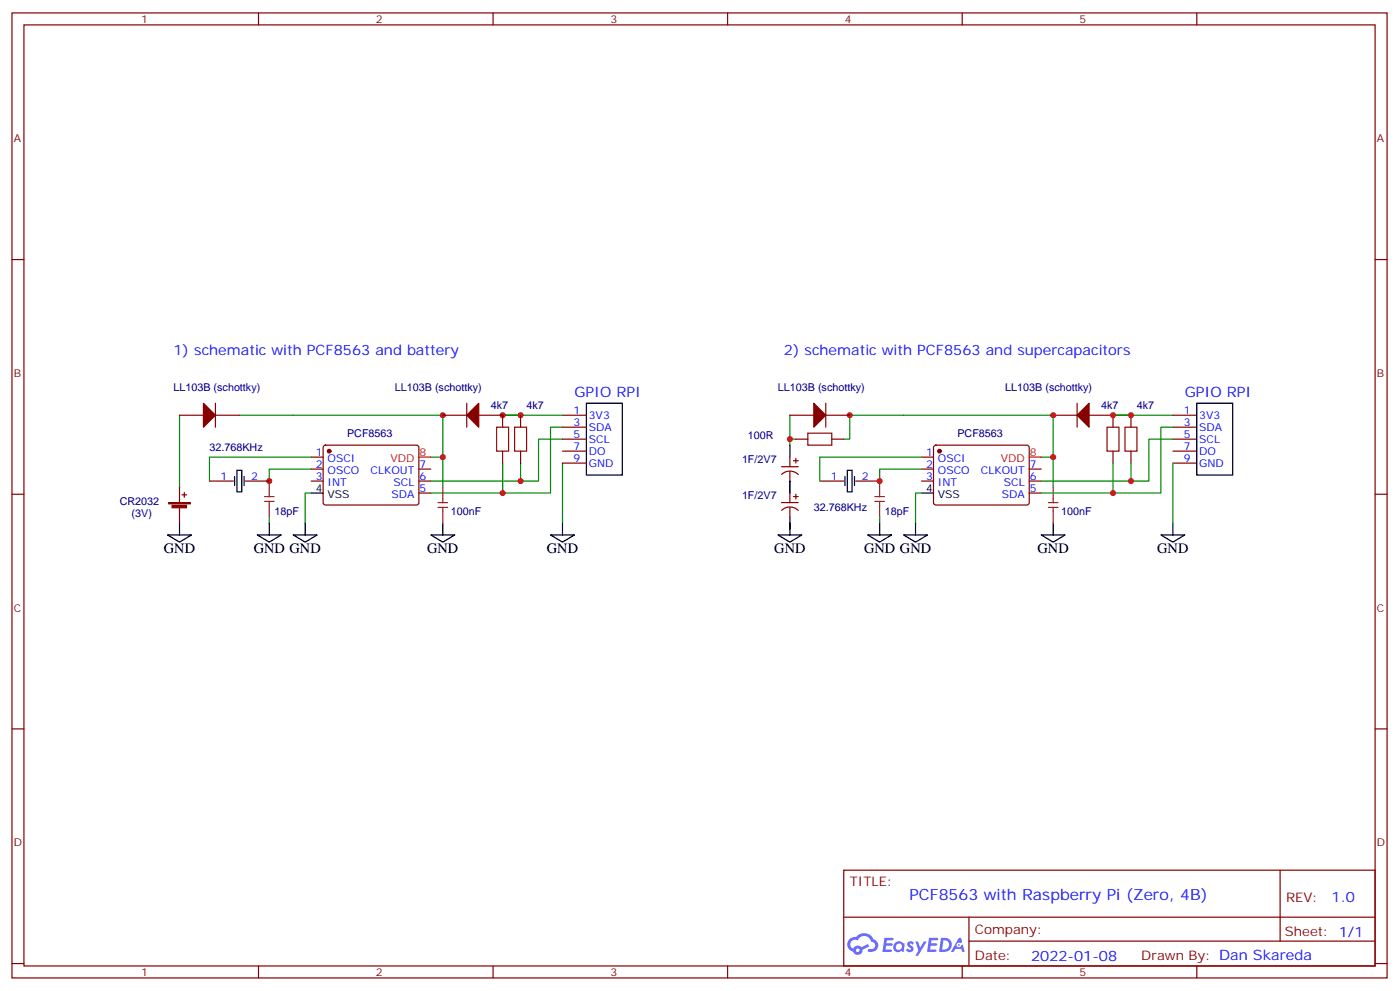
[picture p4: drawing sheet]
<svg xmlns="http://www.w3.org/2000/svg" width="413mm" height="292mm" viewBox="0 0 413 292" stroke-linecap="round" stroke-linejoin="round" font-family="sans-serif">
<g fill="none" stroke="#870000" stroke-width=".35">
<path d="M3.5 3.8h405.4v284.3h-405.4zM7.1 7.3h398.2v277.3h-398.2zM76.2 3.8v3.5M145.3 3.8v3.5M214.5 3.8v3.5M283.6 3.8v3.5M352.8 3.8v3.5M3.5 76.5h3.6M405.3 76.5h3.6M3.5 145.6h3.6M405.3 145.6h3.6M3.5 214.8h3.6"/>
<path d="M405.3 214.8h3.6M248.7 256.4h156.6v28.2h-156.6zM377.3 256.4v20.9M248.7 270.2h156.5M285.6 277.3h119.6M285.6 270.2v14.2M3.5 283.9h3.6M76.2 284.6v3.5M145.3 284.6v3.5M214.5 284.6v3.5M283.6 284.6v3.5M352.8 284.6v3.5"/>
<path d="M405.3 283.9h3.6"/>
</g>
<g fill="#5487ff">
<path d="M267.7 277.6a1.22 1.22 0 0 1 1.7 .2l-.4 .6a.47 .47 0 0 0-.3-.4 .47 .47 0 0 0-.5 .2l.1 .2a1.14 1.14 0 0 1 .8 1.8 1.14 1.14 0 0 1-1.9 0l-.2-.2 .5-.6 .7 .5a.29 .29 0 0 0 .3-.3 .29 .29 0 0 0-.2-.3 1.04 1.04 0 0 1-.6-1.7z"/>
<path d="M260.7 276.3h2.4l.3 .2-.2 .5-1.8 .1-.1 .8h1.5l.3 .4-.3 .4h-1.6l-.2 1.1h1.7l.2 .3-.2 .3-2.6 .1z"/>
<path d="M273.8 276.3h2.4l.3 .2-.1 .5-1.8 .1-.2 .8h1.6l.3 .4-.4 .4h-1.6l-.1 1.1h1.7l.2 .3-.2 .3-2.6 .1z"/>
<path d="M282.6 276.3h.7l.3 1.3-.6 .3a.69 .69 0 0 0-1 .3 .69 .69 0 0 0 .4 .9 .69 .69 0 0 0 .9-.6l.5-.2 .6 2.2h-.8l-.2-.9h-1.8l-.5 .9h-.8z"/>
<path d="M269.8 277.4h.8l.6 1.8 1.1-1.8h.9l-2.6 4.2h-.8l.9-1.5z"/>
<path d="M277.4 276.3l-.6 4.2h1.3a2.11 2.11 0 0 0 2.5-2.1 2.11 2.11 0 0 0-2.5-2.1zM278.1 277.1a1.39 1.39 0 0 1 1.7 1.4 1.39 1.39 0 0 1-1.8 1.3h-.3z"/>
<path d="M263.7 277.9a1.54 1.54 0 0 0-.1 2.2 1.54 1.54 0 0 0 2.2 .1l.6 .3 .3-2.3-.2-.3h-.4a1.49 1.49 0 0 0-2.4 0zM264 278.9a.94 .94 0 0 1 1.8 0 .94 .94 0 0 1-1.8 0z"/>
<path d="M250.4 276.7a2.18 2.18 0 0 0 1.1 3.7 1.44 1.44 0 0 0 1.6 .9 1.44 1.44 0 0 0 1.2-1.4l2-1.1-.5-.7-1.9 1a1.47 1.47 0 0 0-2.4 .4 1.39 1.39 0 0 1-.7-1.9 1.39 1.39 0 0 1 2-.5 2.12 2.12 0 0 1 2.2-1.3 2.12 2.12 0 0 1 1.9 1.7 1.14 1.14 0 0 1 1.1 1.4 1.14 1.14 0 0 1-1.7 .7 .43 .43 0 0 0-.5 .4 .43 .43 0 0 0 .4 .5 1.98 1.98 0 0 0 2.5-1.2 1.98 1.98 0 0 0-1.2-2.6 3.1 3.1 0 0 0-5.3-.6l-.9 .1zM252.3 280a.55 .55 0 0 1 1.1 0 .55 .55 0 0 1-1.1 0z"/>
<circle cx="282.6" cy="278.4" r=".26"/>
</g>
<g fill="none" stroke="#008700" stroke-width=".35">
<path d="M52.9 122.3v21.2M70.6 122.3h59.9v21.2M91.7 134.7h-30v7M91.7 138.2h-12.3v3.5M127 134.7h3.5M148.2 136.5v8.8M153.5 122.3h-5.3h17.6M153.5 136.5v5.2M165.8 129.4h-7.1v12.3h-31.7M165.8 125.9h-3.5v19.4h-35.3M165.8 136.5v17.6M232.8 129.4h1.8"/>
<path d="M232.8 122.3v8.9M248.7 129.4h1.8v-7.1h59.9v21.2M271.6 138.2h-12.3v3.5M271.6 134.7h-29.9v7M306.9 134.7h3.5M328.1 136.5v8.8M333.4 122.3h-5.3h17.6M333.4 136.5v5.2M345.7 125.9h-3.5v19.4h-35.3M345.7 129.4h-7v12.3h-31.8M345.7 136.5v17.6M79.4 152.3v1.8"/>
<path d="M91.7 145.3h-1.7v8.8M232.8 154.1v1.8M259.3 152.3v1.8M271.6 145.3h-1.7v8.8"/>
</g>
<g fill="none" stroke="#000" stroke-width=".35">
<path d="M172.9 118.8h10.5v21.2h-10.5zM352.8 118.8h10.6v21.2h-10.6zM249.8 138.6h1.4v6.3h-1.4zM49.4 157.6h7l-3.5 2.1zM52.9 154.1v3.5M75.8 157.6h7.1l-3.5 2.1zM79.4 154.1v3.5M86.4 157.6h7.1l-3.5 2.1zM90 154.1v3.5M127 157.6h7.1l-3.6 2.1zM130.5 154.1v3.5M162.3 157.6h7l-3.5 2.1z"/>
<path d="M165.8 154.1v3.5M229.3 157.6h7.1l-3.6 2.1zM232.8 154.1v3.5M249.1 140.4v2.7M251.9 140.4v2.7M255.8 157.6h7l-3.5 2.1zM259.3 154.1v3.5M266.3 157.6h7.1l-3.5 2.1zM269.9 154.1v3.5M271.6 145.3h3.6M306.9 157.6h7.1l-3.6 2.1zM310.4 154.1v3.5"/>
<path d="M342.2 157.6h7l-3.5 2.1zM345.7 154.1v3.5"/>
</g>
<g fill="none" stroke="#870000" stroke-width=".35">
<path d="M317.5 118.8v7.1M165.8 122.3h7.1M165.8 125.9h7.1M165.8 129.4h7.1M165.8 132.9h7.1M165.8 136.5h7.1M271.6 134.7h3.6M271.6 138.2h3.6M275.4 131.4l.5-.2h27.1l.4 .7-.1 16.5-.6 .4-27.1-.1-.4-.6v-16.2zM303.4 138.2h3.5M310.4 122.3h7.1M321 122.3h7.1v3.6"/>
<path d="M328.1 132.9v3.6M333.4 122.3v3.6M333.4 132.9v3.6M345.7 122.3h7.1M345.7 125.9h7.1M345.7 129.4h7.1M345.7 132.9h7.1M345.7 136.5h7.1M241.7 141.7h7M252.2 141.7h7.1M271.6 141.7h3.6M303.4 141.7h3.5"/>
<path d="M303.4 145.3h3.5"/>
</g>
<path d="M257.9 146.3h2.8M257.9 147.7h2.8M259.3 141.7v4.6M259.3 147.7v4.6M309 148.1h2.9M309 149.5h2.9M310.4 143.5v4.6M310.4 149.5v4.6" fill="none" stroke="#8c2424" stroke-width=".35"/>
<g fill="#870000" stroke="#870000" stroke-width=".35">
<path d="M317.5 122.3l3.5-3.5v7.1z"/>
<circle cx="276.9" cy="132.9" r=".53"/>
</g>
<path d="M303.4 134.7h3.5" fill="none" stroke="#f00" stroke-width=".35"/>
<path d="M326.3 125.9h3.5v7h-3.5zM331.6 125.9h3.5v7h-3.5z" fill="none" stroke="#a10000" stroke-width=".35"/>
<g fill="#c00">
<circle cx="148.2" cy="145.3" r=".88"/>
<circle cx="153.5" cy="141.7" r=".88"/>
<circle cx="148.2" cy="122.3" r=".88"/>
<circle cx="153.5" cy="122.3" r=".88"/>
<circle cx="130.5" cy="122.3" r=".88"/>
<circle cx="130.5" cy="134.7" r=".88"/>
<circle cx="79.4" cy="141.7" r=".88"/>
<circle cx="232.8" cy="129.4" r=".88"/>
<circle cx="259.3" cy="141.7" r=".88"/>
<circle cx="310.4" cy="134.7" r=".88"/>
<circle cx="310.4" cy="122.3" r=".88"/>
<circle cx="333.4" cy="122.3" r=".88"/>
<circle cx="328.1" cy="122.3" r=".88"/>
<circle cx="333.4" cy="141.7" r=".88"/>
<circle cx="328.1" cy="145.3" r=".88"/>
<circle cx="250.5" cy="122.3" r=".88"/>
</g>
<g fill="none" stroke="#870000" stroke-width=".35">
<path d="M63.5 118.8v7.1M137.6 118.8v7.1M243.4 118.8v7.1M52.9 122.3h7.1M63.5 122.3h7.1M91.7 134.7h3.5M91.7 138.2h3.5M95.5 131.4l.5-.2h27l.5 .7-.1 16.5-.6 .4-27.1-.1-.5-.6v-16.2zM123.5 138.2h3.5M130.5 122.3h7.1M141.1 122.3h7.1v3.6M148.2 132.9v3.6"/>
<path d="M153.5 122.3v3.6M153.5 132.9v3.6M230.4 137.5h4.9M230.4 139.8a3.5 3.5 0 0 1 4.9 0M232.8 134.7v2.8M232.8 138.9v2.8M232.8 122.3h7.1M233.9 135.7h1.4M234.6 135v1.5M234.6 129.4h3.5M243.4 122.3h7.1M245.2 129.4h3.5"/>
<path d="M61.7 141.7h7.1M72.3 141.7h7.1M91.7 141.7h3.5M123.5 141.7h3.5M123.5 145.3h3.5M230.4 148.1h4.9M230.4 150.4a3.5 3.5 0 0 1 4.9 0M232.8 145.3v2.8M232.8 149.5v2.8M233.9 146.3h1.4M234.6 145.6v1.4"/>
</g>
<path d="M69.8 138.6h1.5v6.3h-1.5zM232.8 131.2v3.5M69.1 140.4v2.7M72 140.4v2.7M91.7 145.3h3.5M232.8 141.7v3.6M232.8 152.3v3.6" fill="none" stroke="#000" stroke-width=".35"/>
<path d="M146.4 125.9h3.5v7h-3.5zM151.7 125.9h3.5v7h-3.5zM238.1 127.6h7.1v3.6h-7.1z" fill="none" stroke="#a10000" stroke-width=".35"/>
<path d="M78 146.3h2.8M78 147.7h2.8M79.4 141.7v4.6M79.4 147.7v4.6M129.1 148.1h2.8M129.1 149.5h2.8M130.5 143.5v4.6M130.5 149.5v4.6" fill="none" stroke="#8c2424" stroke-width=".35"/>
<g fill="#850000" stroke="#850000" stroke-width=".35">
<path d="M49.7 148.1h6.4v.3h-6.4z"/>
<path d="M50.7 148.9h4.3v.7h-4.3z"/>
</g>
<path d="M52.9 143.5v4.6M52.9 149.5v4.6M53.6 145.8h1.4M54.3 145.1v1.4" fill="none" stroke="#850000" stroke-width=".35"/>
<g fill="#870000" stroke="#870000" stroke-width=".35">
<path d="M137.6 122.3l3.5-3.5v7.1z"/>
<path d="M60 118.8l3.5 3.5-3.5 3.6z"/>
<path d="M239.9 118.8l3.5 3.5-3.5 3.6z"/>
<circle cx="97" cy="132.9" r=".53"/>
</g>
<path d="M123.5 134.7h3.5" fill="none" stroke="#f00" stroke-width=".35"/>
<text font-size="4.6" fill="#00f" x="268.1" y="265.2">PCF8563 with Raspberry Pi (Zero, 4B)</text>
<g font-size="4.2" fill="#00f">
<text x="51.2" y="104.7">1) schematic with PCF8563 and battery</text>
<text x="231.1" y="104.7">2) schematic with PCF8563 and supercapacitors</text>
<text x="169.3" y="117.1">GPIO RPI</text>
<text x="349.2" y="117.1">GPIO RPI</text>
<text x="392.5" y="265.7">1.0</text>
<text x="304" y="283">2022-01-08</text>
</g>
<g font-size="4.2">
<text x="48.3" y="162.9">GND</text>
<text x="74.8" y="162.9">GND GND</text>
<text x="125.9" y="162.9">GND</text>
<text x="161.2" y="162.9">GND</text>
<text x="228.2" y="162.9">GND</text>
<text x="254.7" y="162.9">GND GND</text>
<text x="305.9" y="162.9">GND</text>
<text x="341.1" y="162.9">GND</text>
</g>
<g font-size="3.9" fill="#800">
<text x="250.5" y="261">TITLE:</text>
<text x="379.1" y="265.7">REV:</text>
<text x="287.4" y="275.2">Company:</text>
<text x="378.7" y="275.8">Sheet: 1/1</text>
<text x="287.4" y="282.9">Date:</text>
<text x="336.4" y="282.9">Drawn By: Dan Skareda</text>
</g>
<g font-size="3.2" fill="#800">
<text x="41.6" y="6.8">1</text>
<text x="110.8" y="6.8">2</text>
<text x="179.9" y="6.8">3</text>
<text x="249.1" y="6.8">4</text>
<text x="318.2" y="6.8">5</text>
<text x="4.1" y="41.9">A</text>
<text x="405.9" y="41.9">A</text>
<text x="4.1" y="111.1">B</text>
<text x="405.9" y="111.1">B</text>
<text x="4.1" y="180.2">C</text>
<text x="405.9" y="180.2">C</text>
<text x="4.1" y="249.3">D</text>
<text x="405.9" y="249.3">D</text>
<text x="41.6" y="287.6">1</text>
<text x="110.8" y="287.6">2</text>
<text x="179.9" y="287.6">3</text>
<text x="249.1" y="287.6">4</text>
<text x="318.2" y="287.6">5</text>
</g>
<g font-size="3.2" fill="#000080">
<text x="51.2" y="115.3">LL103B (schottky)</text>
<text x="116.4" y="115.3">LL103B (schottky)</text>
<text x="229.3" y="115.3">LL103B (schottky)</text>
<text x="296.3" y="115.3">LL103B (schottky)</text>
<text x="144.6" y="120.6">4k7</text>
<text x="155.2" y="120.6">4k7</text>
<text x="324.6" y="120.6">4k7</text>
<text x="335.1" y="120.6">4k7</text>
<text x="102.3" y="128.7">PCF8563</text>
<text x="220.5" y="129.4">100R</text>
<text x="282.2" y="128.7">PCF8563</text>
<text x="61.7" y="132.9">32.768KHz</text>
<text x="218.7" y="136.5">1F/2V7</text>
<text x="35.3" y="148.8">CR2032</text>
<text x="218.7" y="147">1F/2V7</text>
<text x="38.8" y="152.3">(3V)</text>
<text x="80.9" y="151.7">18pF</text>
<text x="132.9" y="151.7">100nF</text>
<text x="239.9" y="150.6">32.768KHz</text>
<text x="260.8" y="151.7">18pF</text>
<text x="312.8" y="151.7">100nF</text>
</g>
<g font-size="3.2" fill="#00f">
<text x="169.1" y="122">1</text>
<text x="169.1" y="125.5">3</text>
<text x="173.6" y="123.4">3V3</text>
<text x="349" y="125.5">3</text>
<text x="349" y="122">1</text>
<text x="353.5" y="123.4">3V3</text>
<text x="169.1" y="129">5</text>
<text x="173.6" y="126.9">SDA</text>
<text x="173.6" y="130.5">SCL</text>
<text x="349" y="129">5</text>
<text x="353.5" y="130.5">SCL</text>
<text x="353.5" y="126.9">SDA</text>
<text x="93.1" y="134.3">1</text>
<text x="93.1" y="137.9">2</text>
<text x="96.6" y="136.1">OSCI</text>
<text x="123.6" y="137.9">7</text>
<text x="169.1" y="132.6">7</text>
<text x="169.1" y="136.1">9</text>
<text x="173.6" y="134">DO</text>
<text x="173.6" y="137.5">GND</text>
<text x="273" y="134.3">1</text>
<text x="273" y="137.9">2</text>
<text x="276.5" y="136.1">OSCI</text>
<text x="303.6" y="137.9">7</text>
<text x="349" y="136.1">9</text>
<text x="349" y="132.6">7</text>
<text x="353.5" y="137.5">GND</text>
<text x="353.5" y="134">DO</text>
<text x="65" y="141.4">1</text>
<text x="74.1" y="141.4">2</text>
<text x="93.1" y="141.4">3</text>
<text x="96.6" y="139.6">OSCO</text>
<text x="96.6" y="143.2">INT</text>
<text x="109.2" y="139.6">CLKOUT</text>
<text x="116" y="143.2">SCL</text>
<text x="123.6" y="141.4">6</text>
<text x="244.9" y="141.4">1</text>
<text x="254" y="141.4">2</text>
<text x="273" y="141.4">3</text>
<text x="276.5" y="139.6">OSCO</text>
<text x="276.5" y="143.2">INT</text>
<text x="289.1" y="139.6">CLKOUT</text>
<text x="295.9" y="143.2">SCL</text>
<text x="303.6" y="141.4">6</text>
<text x="115.4" y="146.7">SDA</text>
<text x="123.6" y="144.9">5</text>
<text x="295.3" y="146.7">SDA</text>
<text x="303.6" y="144.9">5</text>
</g>
<g font-size="3.2" fill="#f00">
<text x="115.1" y="136.1">VDD</text>
<text x="123.6" y="134.3">8</text>
<text x="295" y="136.1">VDD</text>
<text x="303.6" y="134.3">8</text>
</g>
<g font-size="3.2">
<text x="93.1" y="144.9">4</text>
<text x="96.6" y="146.7">VSS</text>
<text x="273" y="144.9">4</text>
<text x="276.5" y="146.7">VSS</text>
</g>
</svg>
